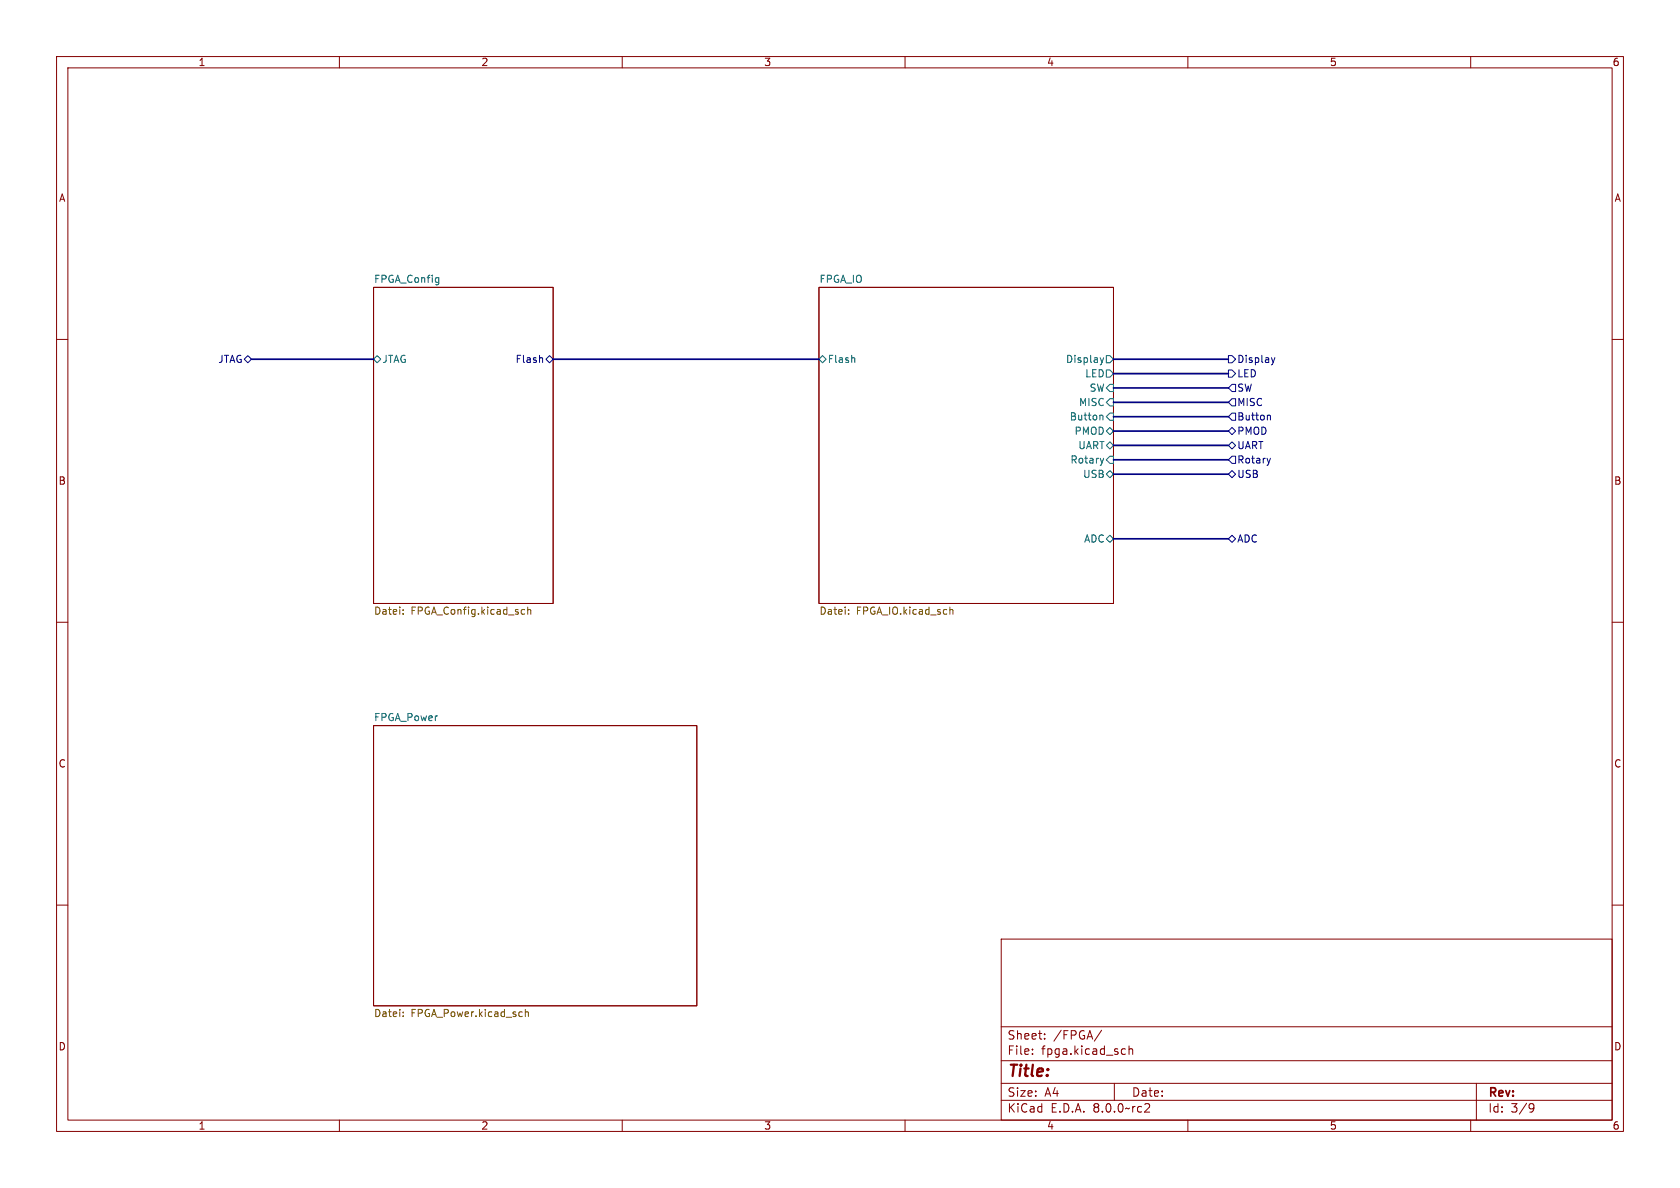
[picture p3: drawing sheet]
<svg xmlns="http://www.w3.org/2000/svg" width="297mm" height="210mm" viewBox="0 0 297 210" stroke-linecap="round" stroke-linejoin="round" font-family="sans-serif">
<g fill="none" stroke="#840000" stroke-width=".18">
<path d="M10 10h277v190h-277zM12 12h273v186h-273zM60 10v2M110 10v2M160 10v2M210 10v2M260 10v2M10 60h2M66 50.8h31.8v55.9h-31.8zM144.8 50.8h52v55.9h-52zM285 60h2M10 110h2"/>
<path d="M285 110h2M66 128.3h57.2v49.5h-57.2zM10 160h2M285 160h2M177 166h108v32h-108zM60 198v2M110 198v2M160 198v2M177 194.5h108M177 191.5h108M177 187.5h108M177 181.5h108"/>
<path d="M182.5 186.3v.1M182.5 185.5v.1M184.7 183.6v.1M184.7 182.8v.1M194.7 182.1l-1.2 2M197 191.5v3M198.5 185.4l.5 .1M199 186.3l-.5 .1M199.6 185.5l.2-.1 .4 .1v.9M199.6 184.9v1.5M202.6 195.1l.5 .1 .1 .3-.9 1.1h.9M210 198v2"/>
<path d="M260 198v2M261 191.5v6.5M270.6 195.1l.5 .1a.99 .99 0 0 1-.4 1.4h-.2M271.2 195.7l-.3 .3h-.3"/>
</g>
<g fill="none" stroke="#000084" stroke-width=".18">
<path d="M43.8 62.9l.6 .6-.6 .6-.6-.6zM95.9 63.3v.8M97.2 62.9l.6 .6-.6 .6-.7-.6zM217.2 78.7l.6-.6 .6 .6-.6 .7zM217.2 65.4h.6l.6 .6-.6 .7h-.6zM217.2 76.2l.6-.6 .6 .6-.6 .6zM217.2 62.9h.6l.6 .6-.6 .6h-.6zM217.8 67.9h.6v1.3h-.6l-.6-.6zM217.8 70.5h.6v1.3h-.6l-.6-.7zM217.8 73h.6v1.3h-.6l-.6-.6zM224.2 73.4l.4 .2v.6M224.8 63.2l.3 .9"/>
<path d="M225.1 64.1l-.1 .3M225.4 63.2l-.3 .9M217.2 95.3l.6-.7 .6 .7-.6 .6zM217.2 83.8l.6-.6 .6 .6-.6 .7zM217.8 80.6h.6v1.3h-.6l-.6-.6zM224.6 81l-.3 .9"/>
</g>
<g fill="none" stroke="#006464" stroke-width=".18">
<path d="M77.4 49.1h.2M77.6 49.1v1l-.2 .2M77.6 49.9h-.2M66.7 62.9l.6 .6-.6 .6-.7-.6zM145.4 62.9l.6 .6-.6 .6-.6-.6zM151.1 63.3v.8M194.5 63.2l.3 .9M194.6 73.4l.4 .2v.6M194.8 64.1l-.1 .3M195.1 63.2l-.3 .9M195.6 71.1l.6-.6h.6v1.3h-.6zM195.6 73.7l.6-.7h.6v1.3h-.6z"/>
<path d="M195.6 76.2l.6-.6 .6 .6-.6 .6zM195.6 65.4h.6l.6 .6-.6 .7h-.6zM195.6 62.9h.6l.6 .6-.6 .6h-.6zM195.6 78.7l.6-.6 .6 .6-.6 .7zM196.2 67.9h.6v1.3h-.6l-.6-.6zM195.1 81l-.3 .9M195.6 81.3l.6-.7h.6v1.3h-.6zM195.6 95.3l.6-.7 .6 .7-.6 .6zM195.6 83.8l.6-.6 .6 .6-.6 .7z"/>
</g>
<g fill="none" stroke="#725600" stroke-width=".18">
<path d="M71.3 108.5v.1M71.3 107.8v.1M92.4 107.7l.3 .1M92.7 108.5l-.3 .1M93.3 107.9l.2-.2 .3 .1v.8M93.3 107.3v1.3M150 108.5v.1M150 107.8v.1M167.9 107.9l.2-.2 .3 .1 .1 .8M167.9 107.3v1.3M71.3 178.9v.1M71.3 179.6v.1"/>
<path d="M92.2 178.9h.1M92.3 179.6l-.1 .1M92.9 178.4v1.3M92.9 179l.2-.1h.3v.8"/>
</g>
<path d="M44.4 63.5h21.6M97.8 63.5h47M196.8 68.6h20.4M196.8 66h20.4M196.8 63.5h20.4M196.8 71.1h20.4M196.8 78.7h20.4M196.8 76.2h20.4M196.8 73.7h20.4M196.8 83.8h20.4M196.8 95.3h20.4M196.8 81.3h20.4" fill="none" stroke="#000084" stroke-width=".3"/>
<text font-size="2.8" fill="#840000" x="178" y="190.9">Title:</text>
<g font-size="2.1" fill="#840000">
<text x="178" y="184">Sheet:</text>
<text x="186.2" y="184">/FPGA/</text>
<text x="178" y="186.7">File:</text>
<text x="184.1" y="186.7">fpga.kicad_sch</text>
<text x="178" y="196.9">KiCad</text>
<text x="178" y="194.1">Size:</text>
<text x="184.7" y="194.1">A4</text>
<text x="185.7" y="196.9">E.D.A.</text>
<text x="193.3" y="196.9">8.0.0~rc2</text>
<text x="200" y="194.1">Date:</text>
<text x="263" y="194.3">Rev:</text>
<text x="263" y="196.9">Id:</text>
<text x="267.1" y="196.9">3/9</text>
</g>
<g font-size="1.8" fill="#840000">
<text x="35" y="11.9">1</text>
<text x="85" y="11.9">2</text>
<text x="135" y="11.9">3</text>
<text x="185" y="11.9">4</text>
<text x="235" y="11.9">5</text>
<text x="285" y="11.9">6</text>
<text x="10.3" y="35.9">A</text>
<text x="285.3" y="35.9">A</text>
<text x="10.3" y="85.9">B</text>
<text x="285.3" y="85.9">B</text>
<text x="10.3" y="135.9">C</text>
<text x="285.3" y="135.9">C</text>
<text x="10.3" y="185.9">D</text>
<text x="285.3" y="185.9">D</text>
<text x="35" y="199.9">1</text>
<text x="85" y="199.9">2</text>
<text x="135" y="199.9">3</text>
<text x="185" y="199.9">4</text>
<text x="235" y="199.9">5</text>
<text x="285" y="199.9">6</text>
</g>
<g font-size="1.8" fill="#006464">
<text x="66" y="50.1">FPGA_Config</text>
<text x="144.8" y="50.1">FPGA_IO</text>
<text x="67.5" y="64.4">JTAG</text>
<text x="146.2" y="64.4">Flash</text>
<text x="188.4" y="64.4">Display</text>
<text x="190.7" y="72">MISC</text>
<text x="191.7" y="66.9">LED</text>
<text x="192.5" y="69.4">SW</text>
<text x="189" y="74.5">Button</text>
<text x="189.9" y="77.1">PMOD</text>
<text x="189.1" y="82.1">Rotary</text>
<text x="190.5" y="79.6">UART</text>
<text x="191.4" y="84.7">USB</text>
<text x="191.6" y="96.1">ADC</text>
<text x="66" y="127.6">FPGA_Power</text>
</g>
<g font-size="1.8" fill="#000084">
<text x="38.5" y="64.4">JTAG</text>
<text x="91" y="64.4">Flash</text>
<text x="218.6" y="64.4">Display</text>
<text x="218.6" y="66.9">LED</text>
<text x="218.6" y="69.4">SW</text>
<text x="218.6" y="72">MISC</text>
<text x="218.6" y="77.1">PMOD</text>
<text x="218.6" y="74.5">Button</text>
<text x="218.6" y="79.6">UART</text>
<text x="218.6" y="82.1">Rotary</text>
<text x="218.6" y="84.7">USB</text>
<text x="218.6" y="96.1">ADC</text>
</g>
<g font-size="1.8" fill="#725600">
<text x="66" y="109">Datei:</text>
<text x="72.7" y="109">FPGA_Config.kicad_sch</text>
<text x="144.8" y="109">Datei:</text>
<text x="151.4" y="109">FPGA_IO.kicad_sch</text>
<text x="66" y="180.1">Datei:</text>
<text x="72.7" y="180.1">FPGA_Power.kicad_sch</text>
</g>
</svg>
